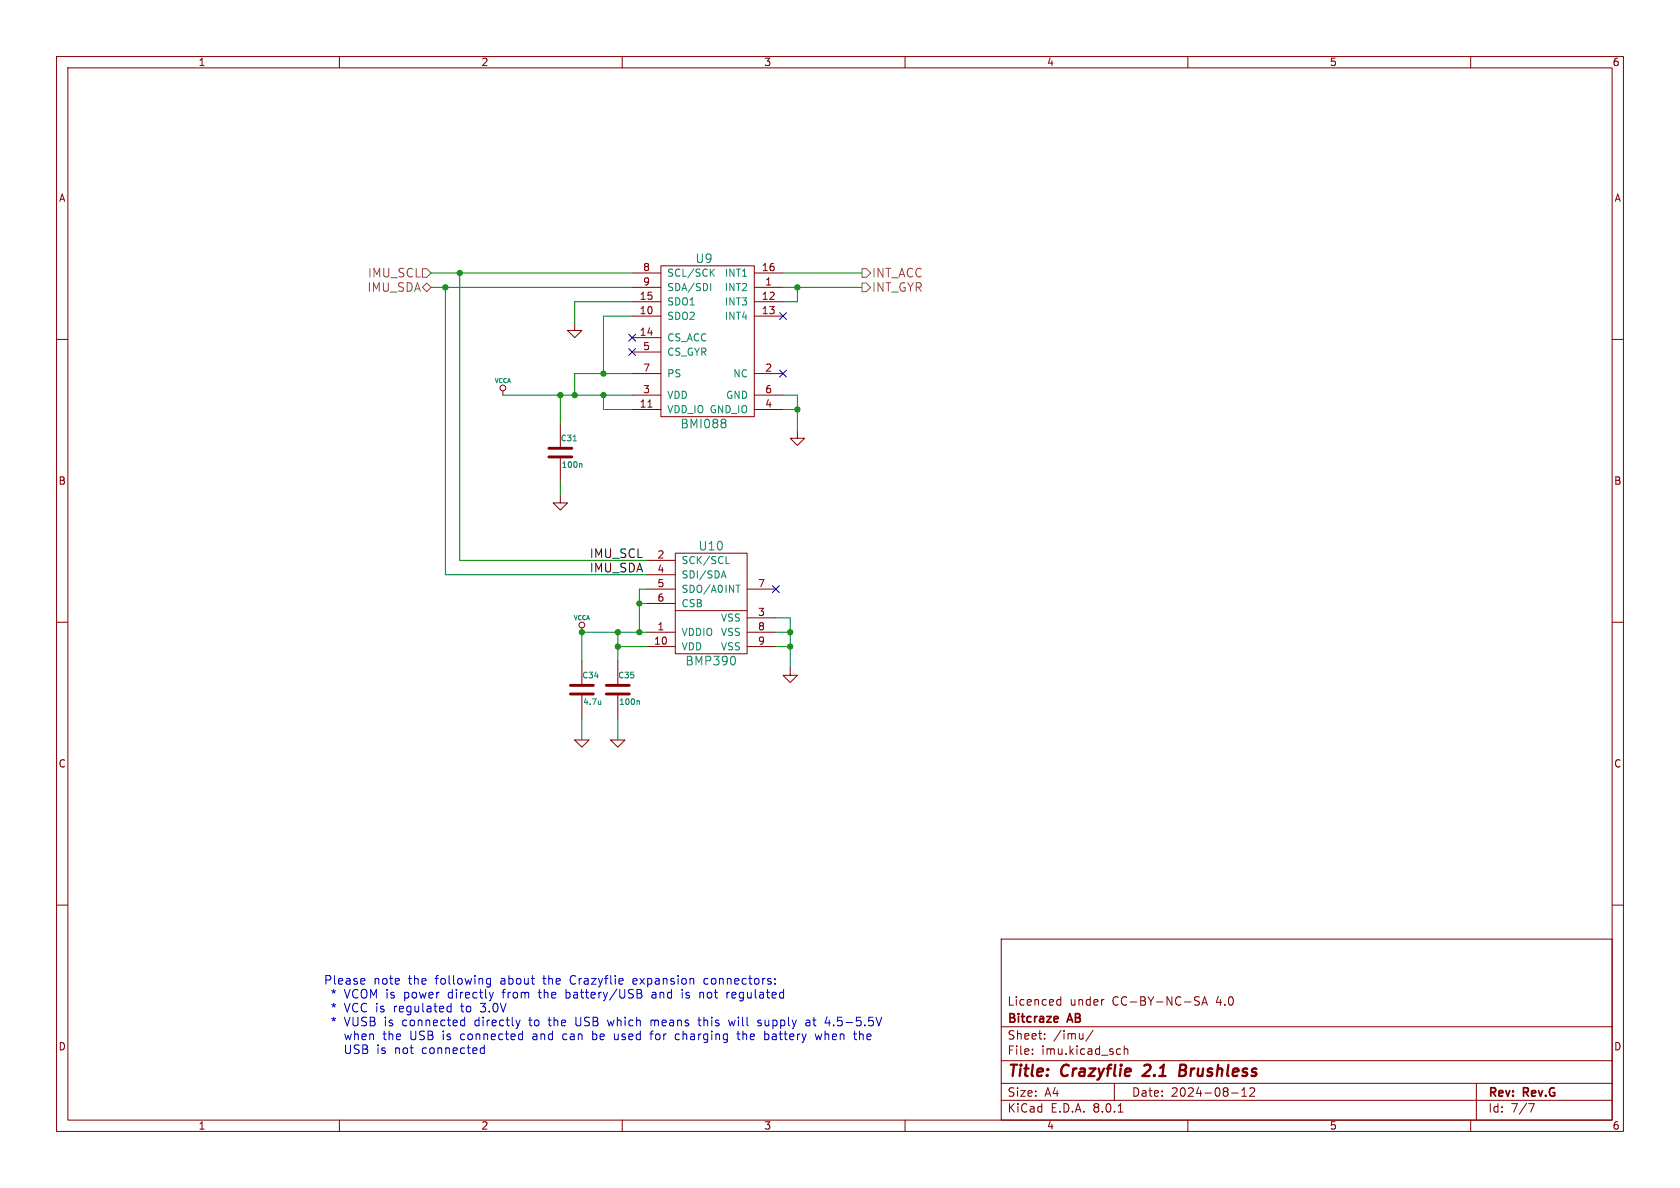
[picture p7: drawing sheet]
<svg xmlns="http://www.w3.org/2000/svg" width="297mm" height="210mm" viewBox="0 0 297 210" stroke-linecap="round" stroke-linejoin="round" font-family="sans-serif">
<g fill="none" stroke="#840000" stroke-width=".18">
<path d="M10 10h277v190h-277zM12 12h273v186h-273zM60 10v2M110 10v2M160 10v2M210 10v2M260 10v2M10 60h2M101.6 57.2v1.2h1.3l-1.3 1.3-1.3-1.3h1.3M111.8 50.8h5M111.8 55.9h5M111.8 53.3h5"/>
<path d="M111.8 59.7h5M111.8 48.3h5M116.8 47h16.5v26.7h-16.5zM133.3 50.8h5.1M133.3 55.9h5.1M133.3 53.3h5.1M133.3 48.3h5.1M285 60h2M88.9 69.1v.8M99.1 74.9v4.3M111.8 72.4h5M111.8 66h5"/>
<path d="M111.8 69.9h5M111.8 62.2h5M114.5 72h.8M133.3 72.4h5.1M133.3 66h5.1M133.3 69.9h5.1M141 76.2v1.3h1.2l-1.2 1.2-1.3-1.2h1.3M99.1 87.6v1.3h1.2l-1.2 1.3-1.3-1.3h1.3M99.1 80.8v4.3M114.3 99.1h5.1M119.4 97.8h12.7v17.8h-12.7zM10 110h2"/>
<path d="M102.9 111v.8M102.9 116.8v4.4M109.2 116.8v4.4M114.3 111.8h5.1M114.3 114.3h5.1M114.3 101.6h5.1M114.3 104.1h5.1M114.3 106.7h5.1M119.4 108h12.7M132.1 111.8h5.1M132.1 114.3h5.1M132.1 109.2h5.1"/>
<path d="M132.1 104.1h5.1M139.7 118.1v1.3h1.3l-1.3 1.3-1.3-1.3h1.3M285 110h2M101.6 130.8h2.5l-1.2 1.3zM102.9 122.7v4.3M107.9 130.8h2.6l-1.3 1.3zM109.2 122.7v4.3M10 160h2M285 160h2M177 166h108v32h-108zM187 177.6h.5M187 176.8h.5"/>
<path d="M187.5 176.2v1.5M195 176.7h.2M212 176.3l-.5-.1-.3 .1v.5l.7 .3 .1 .3-.3 .3-.5-.1M212.5 177.7l.5-1.5 .5 1.5M212.6 177.3h.7M60 198v2M110 198v2M160 198v2M177 194.5h108M177 191.5h108M177 187.5h108M177 181.5h108"/>
<path d="M182.5 186.3v.1M182.5 185.5v.1M184.7 183.6v.1M184.7 182.8v.1M193.2 182.1l-1.2 2M197 191.5v3M197.7 185.4l.4 .1M197.7 196.6h.8M198.1 186.3l-.4 .1M198.7 185.5l.3-.1 .3 .1 .1 .9M198.7 184.9v1.5M210 198v2"/>
<path d="M217.7 193.2h1.2M219.5 193.8h.9M219.5 192.7l.5-.4v1.5M221 192.4l.5-.1 .2 .1 .1 .3-.9 1.1h.9M260 198v2M261 191.5v6.5M270.2 195.1h1l-.6 1.5"/>
<circle cx="88.9" cy="68.6" r=".51"/>
<circle cx="102.9" cy="110.5" r=".51"/>
</g>
<path d="M203.3 189.1l-1.3 1.1h1.2M208.6 189.2h.6M209.2 189.2l.3 .1M209.4 188.2h-.7l-.3 2 1-.1M209.4 189.1l-.2 .1" fill="none" stroke="#840000" stroke-width=".4"/>
<path d="M186.6 179.7l.4 .1 .1 .2-.8 .2M187 180.6l-.4 .1" fill="none" stroke="#840000" stroke-width=".3"/>
<g fill="none" stroke="#008484" stroke-width=".18">
<path d="M125.6 50.1v1.3M125.8 48.1l.5 .7M126.3 47.6l-.7 .7M101.3 77.9h.6M128.1 74.1l.2 .3-.2 .4 .2 .1v.4l-.2 .3M102.6 82l.3 .1v.5M128.4 99.6h.6M127.6 101.8h.6M127.9 100.9l.5 1.3M129.9 116.2l.1 .4-.1 .8M106.2 123.9v.6M106.2 124.4l-.1 .1"/>
<path d="M112.8 123.9l.2 .1v.5"/>
</g>
<path d="M97 79.2h4.1M97 80.8h4.1M100.8 122.7h4.1M100.8 121.2h4.1M107.2 122.7h4.1M107.2 121.2h4.1" fill="none" stroke="#840000" stroke-width=".51"/>
<path d="M74.7 47.5h.7l.8 .8-.8 .7h-.7zM74.7 50.8l.7-.8 .8 .8-.8 .8zM152.4 50h.8l.7 .8-.7 .8h-.8zM152.4 47.5h.8l.7 .8-.7 .7h-.8z" fill="none" stroke="#848400" stroke-width=".18"/>
<g fill="none" stroke="#0000c2" stroke-width=".18">
<path d="M64.3 173l.2 .3-.7 .2M64.4 173.9l-.1 .1M79.3 177.9h.4M79.7 177.4v1.5M79.7 178.8l-.4 .1M82.1 179.8v1.5M86 173.7l.3 .3 .4-.1M86.7 173v1.2l-.1 .2M86.7 173h-.4l-.3 .3M87.2 175.4l-.3 1M95.1 175.4h.6M100.1 174.9v1.5"/>
<path d="M100.1 176.4h.1M100.2 175.4l-.1 .1M101.8 179.8v1.2l.3 .3M112 173v.9M112.6 175.6h.5M112.6 173.3l-.7 .2M113.1 175.6a.41 .41 0 0 1 .4 .4 .41 .41 0 0 1-.3 .4h-.6M113.4 175.3l-.3 .3M115.7 175.4l-.4 .1M115.8 175.9h-.3a.3 .3 0 0 0-.3 .2 .3 .3 0 0 0 .3 .3h.3M120.6 175.4v1M123.6 179.8v1.3l.3 .2"/>
<path d="M123.8 175.5l.4-.1 .2 .2M124.7 173l-.2 .3v.4l.2 .3M129 175.4l-.3 .1-.2 .2M137 173.8v.2M137 173v.2M81.5 182.9v.7M81.7 180.3l.4 .1M82.1 181.3h-.4M85.5 185.2l.1 .1M85.6 184.7v1.5M85.6 186.2h-.1M91.9 180.3l-.3 1"/>
<path d="M94.4 182.8h-.1M94.4 183.2a.3 .3 0 0 0-.2 .3 .3 .3 0 0 0 .2 .3M96.9 180.3h.6M100.1 182.8h-.5l-.1 .3 .1 .5 .5 .2M104.8 183.7h.6M104.8 182.8h.6M104.8 182.3v1.5M107.4 180.3l.3 1 .3-.7M109.3 183.6l-.5 .2M114.9 182.8h.6M115.1 180.3v1M115.5 182.3l-.4 .2v1.3"/>
<path d="M115.7 180.4l-.4-.1-.2 .2M119.7 182.8h.4M120.1 183.7l-.4 .1M123.4 180.3h.5M128.8 180.3l.3 1 .3-.7 .3 .7M130.3 182.8h.5M130.5 182.3v1.3l.3 .2M131.3 182.3v1.5M131.6 182.8l-.3 .1M134.5 180.4l-.3-.1-.2 .2v.3l.5 .1v.4h-.5M135.6 182.8l.3 .3v.4l-.3 .3M142.5 180.4h.6l.1 .9"/>
<path d="M143.2 180.7l-.5 .1a.3 .3 0 0 0-.3 .2 .3 .3 0 0 0 .3 .3h.5M144.1 182.8l.3 1 .3-.7 .3 .7 .3-1M145.9 180.8h.9M152 182.3v1.5M152.5 182.8h-.3l-.2 .1"/>
</g>
<g fill="none" stroke="#008400" stroke-width=".18">
<path d="M76.2 50.8h35.6M76.2 48.3h35.6M78.7 50.8v50.8h35.6M81.3 48.3v50.8h33M111.8 55.9h-5.1v10.1M111.8 53.3h-10.2v3.9M138.4 50.8h14M138.4 48.3h14M141 50.8v2.5h-2.6M88.9 69.9h22.9M99.1 69.9v5M106.7 69.9v2.5h5.1"/>
<path d="M111.8 66h-10.2v3.9M138.4 69.9h2.6v6.3M138.4 72.4h2.6M99.1 85.1v2.5M109.2 111.8v5M109.2 114.3h5.1M113 106.7h1.3M114.3 111.8h-11.4v5M114.3 104.1h-1.3v7.7M137.2 111.8h2.5M137.2 109.2h2.5v8.9M137.2 114.3h2.5"/>
<path d="M102.9 127v3.8M109.2 127v3.8"/>
</g>
<path d="M111.2 59.1l1.2 1.2M112.4 59.1l-1.2 1.2M137.8 55.3l1.2 1.2M139 55.3l-1.2 1.2M111.2 61.6l1.2 1.2M112.4 61.6l-1.2 1.2M137.8 65.4l1.2 1.2M139 65.4l-1.2 1.2M136.6 103.5l1.2 1.2M137.8 103.5l-1.2 1.2" fill="none" stroke="#000084" stroke-width=".18"/>
<g fill="#008400" stroke="#008400" stroke-width=".18">
<circle cx="113" cy="111.8" r=".46"/>
<circle cx="109.2" cy="111.8" r=".46"/>
<circle cx="141" cy="72.4" r=".46"/>
<circle cx="139.7" cy="111.8" r=".46"/>
<circle cx="139.7" cy="114.3" r=".46"/>
<circle cx="113" cy="106.7" r=".46"/>
<circle cx="141" cy="50.8" r=".46"/>
<circle cx="106.7" cy="69.9" r=".46"/>
<circle cx="101.6" cy="69.9" r=".46"/>
<circle cx="78.7" cy="50.8" r=".46"/>
<circle cx="81.3" cy="48.3" r=".46"/>
<circle cx="106.7" cy="66" r=".46"/>
<circle cx="102.9" cy="111.8" r=".46"/>
<circle cx="109.2" cy="114.3" r=".46"/>
<circle cx="99.1" cy="69.9" r=".46"/>
</g>
<g font-size="2.8" fill="#840000">
<text x="178" y="190.9">Title:</text>
<text x="187.7" y="190.9">Crazyflie</text>
<text x="203" y="190.9">2.1</text>
<text x="210.1" y="190.9">Brushless</text>
</g>
<g font-size="2.1" fill="#008484">
<text x="122.9" y="46.7">U9</text>
<text x="120.2" y="75.9">BMI088</text>
<text x="123.4" y="97.5">U10</text>
<text x="121.1" y="117.8">BMP390</text>
</g>
<g font-size="2.1" fill="#848400">
<text x="64.9" y="51.8">IMU_SDA</text>
<text x="65" y="49.3">IMU_SCL</text>
<text x="154" y="51.8">INT_GYR</text>
<text x="154" y="49.3">INT_ACC</text>
</g>
<g font-size="2.1">
<text x="104.1" y="101.3">IMU_SDA</text>
<text x="104.1" y="98.7">IMU_SCL</text>
</g>
<g font-size="2.1" fill="#0000c2">
<text x="57.1" y="174.2">Please</text>
<text x="58.5" y="176.6">*</text>
<text x="58.5" y="179.1">*</text>
<text x="60.9" y="176.6">VCOM is</text>
<text x="60.9" y="179.1">VCC is</text>
<text x="66" y="174.2">note</text>
<text x="69.9" y="179.1">regulated</text>
<text x="71.7" y="176.6">power</text>
<text x="72.3" y="174.2">the</text>
<text x="77.1" y="174.2">following</text>
<text x="79.6" y="176.6">directly</text>
<text x="81.9" y="179.1">to</text>
<text x="85.5" y="179.1">3.0V</text>
<text x="88.7" y="174.2">about</text>
<text x="89.4" y="176.6">from</text>
<text x="96" y="176.6">the</text>
<text x="96.4" y="174.2">the</text>
<text x="100.8" y="176.6">battery/USB</text>
<text x="101.3" y="174.2">Crazyflie</text>
<text x="112.6" y="174.2">expansion</text>
<text x="116.2" y="176.6">and</text>
<text x="121.7" y="176.6">is</text>
<text x="124.9" y="176.6">not</text>
<text x="125.3" y="174.2">connectors:</text>
<text x="129.9" y="176.6">regulated</text>
<text x="58.5" y="181.5">*</text>
<text x="60.9" y="181.5">VUSB is</text>
<text x="61.1" y="184">when</text>
<text x="68.1" y="184">the</text>
<text x="71.4" y="181.5">connected</text>
<text x="72.9" y="184">USB</text>
<text x="78.8" y="184">is</text>
<text x="82.1" y="184">connected</text>
<text x="84.3" y="181.5">directly</text>
<text x="94.1" y="181.5">to</text>
<text x="95" y="184">and</text>
<text x="97.7" y="181.5">the</text>
<text x="100.5" y="184">can</text>
<text x="102.6" y="181.5">USB</text>
<text x="105.8" y="184">be</text>
<text x="108.5" y="181.5">which</text>
<text x="109.8" y="184">used</text>
<text x="116.2" y="181.5">means</text>
<text x="116.5" y="184">for</text>
<text x="121" y="184">charging</text>
<text x="124.8" y="181.5">this</text>
<text x="130.3" y="181.5">will</text>
<text x="132.1" y="184">the</text>
<text x="135.5" y="181.5">supply</text>
<text x="137" y="184">battery</text>
<text x="144.2" y="181.5">at</text>
<text x="146.2" y="184">when</text>
<text x="147.8" y="181.5">4.5-5.5V</text>
<text x="153.2" y="184">the</text>
<text x="61.1" y="186.4">USB</text>
<text x="67" y="186.4">is</text>
<text x="70.2" y="186.4">not</text>
<text x="75.2" y="186.4">connected</text>
</g>
<g font-size="2.1" fill="#840000">
<text x="178" y="178">Licenced</text>
<text x="189.1" y="178">under</text>
<text x="196.7" y="178">CC-BY-NC-SA</text>
<text x="215.1" y="178">4.0</text>
<text x="178" y="184">Sheet:</text>
<text x="178" y="181.2">Bitcraze</text>
<text x="186.2" y="184">/imu/</text>
<text x="188.9" y="181.2">AB</text>
<text x="178" y="186.7">File:</text>
<text x="184.1" y="186.7">imu.kicad_sch</text>
<text x="178" y="196.9">KiCad</text>
<text x="178" y="194.1">Size:</text>
<text x="184.7" y="194.1">A4</text>
<text x="185.7" y="196.9">E.D.A.</text>
<text x="193.3" y="196.9">8.0.1</text>
<text x="200" y="194.1">Date:</text>
<text x="207" y="194.1">2024-08-12</text>
<text x="263" y="194.3">Rev:</text>
<text x="263" y="196.9">Id:</text>
<text x="267.1" y="196.9">7/7</text>
<text x="269.4" y="194.3">Rev.G</text>
</g>
<g font-size="1.8" fill="#840000">
<text x="35" y="11.9">1</text>
<text x="85" y="11.9">2</text>
<text x="135" y="11.9">3</text>
<text x="185" y="11.9">4</text>
<text x="235" y="11.9">5</text>
<text x="285" y="11.9">6</text>
<text x="10.3" y="35.9">A</text>
<text x="285.3" y="35.9">A</text>
<text x="113" y="53.1">15</text>
<text x="113.6" y="48">8</text>
<text x="113.6" y="50.5">9</text>
<text x="134.6" y="53.1">12</text>
<text x="134.6" y="48">16</text>
<text x="135.2" y="50.5">1</text>
<text x="113" y="55.6">10</text>
<text x="113" y="59.4">14</text>
<text x="134.6" y="55.6">13</text>
<text x="113.6" y="62">5</text>
<text x="113.6" y="65.8">7</text>
<text x="135.2" y="65.8">2</text>
<text x="113.6" y="69.6">3</text>
<text x="135.2" y="69.6">6</text>
<text x="113" y="72.1">11</text>
<text x="135.2" y="72.1">4</text>
<text x="10.3" y="85.9">B</text>
<text x="285.3" y="85.9">B</text>
<text x="116.1" y="98.8">2</text>
<text x="116.1" y="101.3">4</text>
<text x="116.1" y="103.9">5</text>
<text x="116.1" y="106.4">6</text>
<text x="133.9" y="103.9">7</text>
<text x="116.1" y="111.5">1</text>
<text x="133.9" y="109">3</text>
<text x="133.9" y="111.5">8</text>
<text x="115.5" y="114">10</text>
<text x="133.9" y="114">9</text>
<text x="10.3" y="135.9">C</text>
<text x="285.3" y="135.9">C</text>
<text x="10.3" y="185.9">D</text>
<text x="285.3" y="185.9">D</text>
<text x="35" y="199.9">1</text>
<text x="85" y="199.9">2</text>
<text x="135" y="199.9">3</text>
<text x="185" y="199.9">4</text>
<text x="235" y="199.9">5</text>
<text x="285" y="199.9">6</text>
</g>
<g font-size="1.8" fill="#008484">
<text x="117.9" y="49.1">SCL/SCK</text>
<text x="117.9" y="51.7">SDA/SDI</text>
<text x="128" y="51.7">INT2</text>
<text x="128" y="49.1">INT1</text>
<text x="117.9" y="56.7">SDO2</text>
<text x="117.9" y="54.2">SDO1</text>
<text x="128" y="54.2">INT3</text>
<text x="128" y="56.7">INT4</text>
<text x="117.9" y="60.6">CS_ACC</text>
<text x="117.9" y="63.1">CS_GYR</text>
<text x="117.9" y="70.7">VDD</text>
<text x="117.9" y="66.9">PS</text>
<text x="128.3" y="70.7">GND</text>
<text x="129.5" y="66.9">NC</text>
<text x="117.9" y="73.3">VDD_IO GND_IO</text>
<text x="120.4" y="99.9">SCK/SCL</text>
<text x="120.4" y="102.5">SDI/SDA</text>
<text x="120.4" y="105">SDO/A0 INT</text>
<text x="120.4" y="107.5">CSB</text>
<text x="120.4" y="112.6">VDDIO</text>
<text x="127.4" y="110.1">VSS</text>
<text x="127.4" y="112.6">VSS</text>
<text x="120.4" y="115.2">VDD</text>
<text x="127.4" y="115.2">VSS</text>
</g>
<g font-size="1.4" fill="#008484">
<text x="99" y="78.2">C31</text>
<text x="99.2" y="82.9">100n</text>
<text x="102.8" y="120.1">C34</text>
<text x="103" y="124.8">4.7u</text>
<text x="109.2" y="120.1">C35</text>
<text x="109.3" y="124.8">100n</text>
</g>
<g font-size="1.1" fill="#008484">
<text x="87.3" y="67.9">VCCA</text>
<text x="101.3" y="109.8">VCCA</text>
</g>
</svg>
